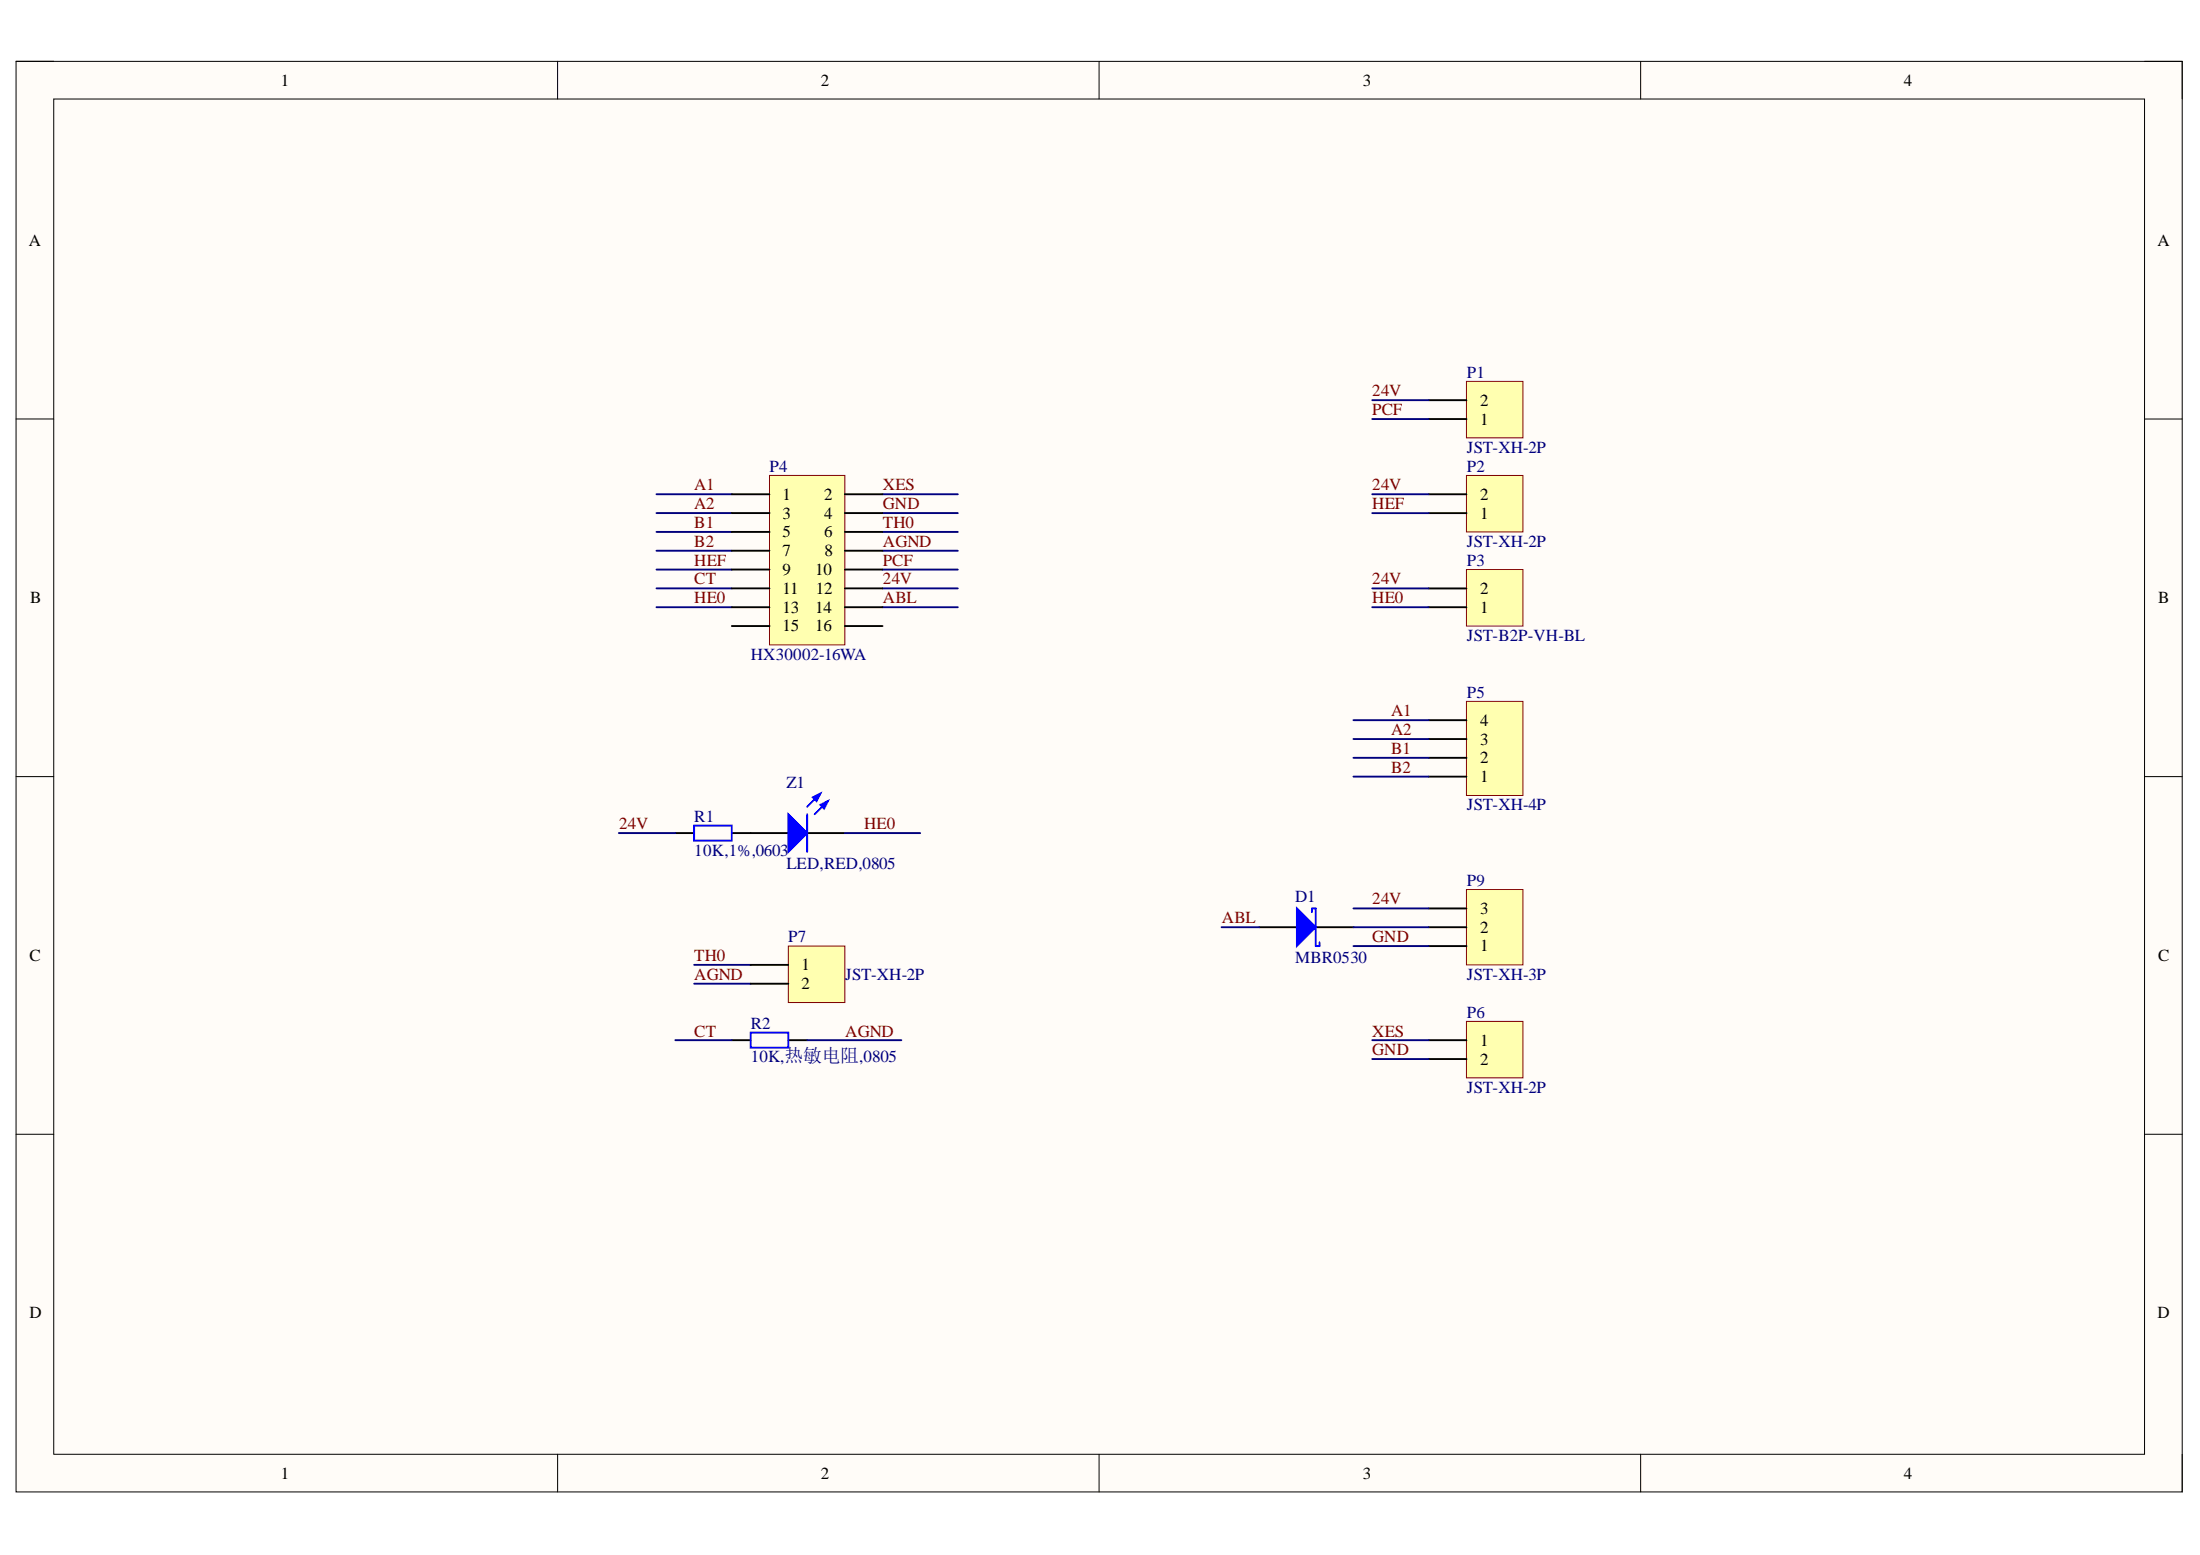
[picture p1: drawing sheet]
<svg xmlns="http://www.w3.org/2000/svg" width="297mm" height="210mm" viewBox="0 0 297 210" stroke-linecap="round" stroke-linejoin="round" font-family="sans-serif">
<path d="M2.2 8.3h292.4v193.1h-292.4z" fill-rule="evenodd" fill="#fffcf8"/>
<path d="M2.2 8.3h292.4v193.1h-292.4z" fill="none" stroke="#000" stroke-width=".14"/>
<path d="M7.3 13.4h282.3v182.9h-282.3z" fill-rule="evenodd" fill="#fffcf8"/>
<g fill="none" stroke="#000" stroke-width=".14">
<path d="M2.2 8.3h5.1M7.3 13.4h282.3v182.9h-282.3zM75.3 8.3v5.1M148.4 8.3v5.1M221.5 8.3v5.1M289.6 8.3h5v5.1M2.2 56.6h5.1M289.6 56.6h5M2.2 104.8h5.1M289.6 104.8h5M2.2 153.1h5.1M289.6 153.1h5"/>
<path d="M75.3 196.3v5.1M148.4 196.3v5.1M221.5 196.3v5.1M294.6 196.3v5.1"/>
</g>
<path d="M101.4 112.5h5M109 112.5h5.1" fill="none" stroke="#000" stroke-width=".25"/>
<path d="M106.4 109.9l2.6 2.6-2.6 2.5z" fill="#00f"/>
<path d="M106.4 109.9l2.6 2.6-2.6 2.5zM110.8 107.1l-1.8 1.8M111.8 108.1l-1.8 1.8" fill="none" stroke="#00f" stroke-width=".25"/>
<path d="M110.8 108.6l1-.5-.5 1.1z" fill="#00f"/>
<path d="M110.8 108.6l1-.5-.5 1.1z" fill="none" stroke="#00f" stroke-width=".25"/>
<path d="M109.7 107.6l1.1-.5-.5 1z" fill="#00f"/>
<path d="M93.7 111.4h5.1v2.1h-5.1zM109 109.9v5.1M109.7 107.6l1.1-.5-.5 1z" fill="none" stroke="#00f" stroke-width=".25"/>
<path d="M91.2 112.5h2.5M98.8 112.5h2.6M170 125.2h5.1M177.6 125.2h5.1" fill="none" stroke="#000" stroke-width=".25"/>
<path d="M83.5 112.5h7.7M114.1 112.5h10.1" fill="none" stroke="#000080" stroke-width=".25"/>
<path d="M175.1 122.6l2.5 2.6-2.5 2.5z" fill="#00f"/>
<path d="M175.1 122.6l2.5 2.6-2.5 2.5zM177.1 123.1v-.5h.5v5.1h.6v-.5" fill="none" stroke="#00f" stroke-width=".25"/>
<g fill="none" stroke="#000080" stroke-width=".25">
<path d="M88.6 66.7h10.2M88.6 69.3h10.2M88.6 71.8h10.2M88.6 74.3h10.2M88.6 76.9h10.2M88.6 79.4h10.2M119.2 66.7h10.1M119.2 69.3h10.1M119.2 71.8h10.1M119.2 74.3h10.1M119.2 76.9h10.1M119.2 79.4h10.1"/>
<path d="M88.6 82h10.2M119.2 82h10.1M164.9 125.2h5.1"/>
</g>
<path d="M103.9 64.2h10.2v22.8h-10.2z" fill-rule="evenodd" fill="#ffffb0"/>
<path d="M103.9 64.2h10.2v22.8h-10.2z" fill="none" stroke="#800000" stroke-width=".14"/>
<g fill="none" stroke="#000" stroke-width=".25">
<path d="M98.8 66.7h5.1M98.8 69.3h5.1M98.8 71.8h5.1M98.8 74.3h5.1M98.8 76.9h5.1M98.8 79.4h5.1M114.1 66.7h5.1M114.1 69.3h5.1M114.1 71.8h5.1M114.1 74.3h5.1M114.1 76.9h5.1M114.1 79.4h5.1"/>
<path d="M98.8 82h5.1M98.8 84.5h5.1M114.1 82h5.1M114.1 84.5h5.1"/>
</g>
<path d="M198 64.2h7.6v7.6h-7.6z" fill-rule="evenodd" fill="#ffffb0"/>
<path d="M198 64.2h7.6v7.6h-7.6z" fill="none" stroke="#800000" stroke-width=".14"/>
<path d="M192.9 69.3h5.1M192.9 66.7h5.1" fill="none" stroke="#000" stroke-width=".25"/>
<path d="M198 76.9h7.6v7.6h-7.6z" fill-rule="evenodd" fill="#ffffb0"/>
<path d="M198 76.9h7.6v7.6h-7.6z" fill="none" stroke="#800000" stroke-width=".14"/>
<path d="M192.9 79.4h5.1M192.9 82h5.1" fill="none" stroke="#000" stroke-width=".25"/>
<path d="M198 51.5h7.6v7.6h-7.6z" fill-rule="evenodd" fill="#ffffb0"/>
<path d="M198 51.5h7.6v7.6h-7.6z" fill="none" stroke="#800000" stroke-width=".14"/>
<path d="M192.9 56.6h5.1M192.9 54h5.1" fill="none" stroke="#000" stroke-width=".25"/>
<path d="M198 94.7h7.6v12.7h-7.6z" fill-rule="evenodd" fill="#ffffb0"/>
<path d="M198 94.7h7.6v12.7h-7.6z" fill="none" stroke="#800000" stroke-width=".14"/>
<path d="M192.9 99.8h5.1M192.9 97.2h5.1M192.9 104.8h5.1M192.9 102.3h5.1" fill="none" stroke="#000" stroke-width=".25"/>
<path d="M185.3 54h7.6M185.3 56.6h7.6M185.3 69.3h7.6M185.3 66.7h7.6M185.3 79.4h7.6M182.7 99.8h10.2M182.7 97.2h10.2M185.3 82h7.6M182.7 104.8h10.2M182.7 102.3h10.2M93.7 130.2h7.7M93.7 132.8h7.7" fill="none" stroke="#000080" stroke-width=".25"/>
<path d="M198 137.9h7.6v7.6h-7.6z" fill-rule="evenodd" fill="#ffffb0"/>
<path d="M198 137.9h7.6v7.6h-7.6z" fill="none" stroke="#800000" stroke-width=".14"/>
<path d="M192.9 140.4h5.1M192.9 143h5.1" fill="none" stroke="#000" stroke-width=".25"/>
<path d="M185.3 140.4h7.6M185.3 143h7.6" fill="none" stroke="#000080" stroke-width=".25"/>
<path d="M106.4 127.7h7.7v7.6h-7.7z" fill-rule="evenodd" fill="#ffffb0"/>
<path d="M106.4 127.7h7.7v7.6h-7.7z" fill="none" stroke="#800000" stroke-width=".14"/>
<path d="M101.4 130.2h5M101.4 132.8h5" fill="none" stroke="#000" stroke-width=".25"/>
<path d="M198 120.1h7.6v10.1h-7.6z" fill-rule="evenodd" fill="#ffffb0"/>
<path d="M198 120.1h7.6v10.1h-7.6z" fill="none" stroke="#800000" stroke-width=".14"/>
<path d="M192.9 127.7h5.1M192.9 125.2h5.1M192.9 122.6h5.1M98.8 140.4h2.6M106.4 140.4h2.6" fill="none" stroke="#000" stroke-width=".25"/>
<path d="M182.7 122.6h10.2M182.7 125.2h10.2M182.7 127.7h10.2M91.2 140.4h7.6M109 140.4h12.7" fill="none" stroke="#000080" stroke-width=".25"/>
<path d="M101.4 139.4h5v2h-5z" fill="none" stroke="#00f" stroke-width=".25"/>
<g font-size="2.3">
<text x="37.9" y="11.6">1</text>
<text x="110.8" y="11.6">2</text>
<text x="184" y="11.6">3</text>
<text x="257" y="11.6">4</text>
<text x="3.9" y="33.1">A</text>
<text x="291.3" y="33.1">A</text>
<text x="199.8" y="57.3">1</text>
<text x="199.8" y="54.8">2</text>
<text x="105.7" y="67.5">1</text>
<text x="105.7" y="70">3</text>
<text x="111.3" y="67.5">2</text>
<text x="111.3" y="70">4</text>
<text x="199.8" y="70">1</text>
<text x="199.8" y="67.5">2</text>
<text x="105.7" y="72.5">5</text>
<text x="105.7" y="75.1">7</text>
<text x="105.7" y="77.6">9</text>
<text x="110.1" y="77.6">10</text>
<text x="111.3" y="72.5">6</text>
<text x="111.3" y="75.1">8</text>
<text x="4.1" y="81.4">B</text>
<text x="105.7" y="80.1">11</text>
<text x="105.7" y="82.7">13</text>
<text x="110.1" y="82.7">14</text>
<text x="110.2" y="80.1">12</text>
<text x="199.8" y="82.7">1</text>
<text x="199.8" y="80.1">2</text>
<text x="291.4" y="81.4">B</text>
<text x="105.7" y="85.2">15</text>
<text x="110.1" y="85.2">16</text>
<text x="199.8" y="100.5">3</text>
<text x="199.8" y="98">4</text>
<text x="199.8" y="105.6">1</text>
<text x="199.8" y="103.1">2</text>
<text x="199.8" y="125.9">2</text>
<text x="199.8" y="123.3">3</text>
<text x="4" y="129.7">C</text>
<text x="108.2" y="131">1</text>
<text x="199.8" y="128.4">1</text>
<text x="291.4" y="129.7">C</text>
<text x="108.2" y="133.5">2</text>
<text x="199.8" y="141.2">1</text>
<text x="199.8" y="143.7">2</text>
<text x="4" y="178">D</text>
<text x="291.3" y="178">D</text>
<text x="37.9" y="199.6">1</text>
<text x="110.8" y="199.6">2</text>
<text x="184" y="199.6">3</text>
<text x="257" y="199.6">4</text>
</g>
<g font-size="2.3" fill="#800000">
<text x="185.3" y="53.5">24V</text>
<text x="185.3" y="56.1">PCF</text>
<text x="93.7" y="66.2">A1</text>
<text x="93.7" y="68.7">A2</text>
<text x="93.7" y="71.3">B1</text>
<text x="119.2" y="71.3">TH0</text>
<text x="119.2" y="66.2">XES</text>
<text x="119.2" y="68.7">GND</text>
<text x="185.3" y="66.2">24V</text>
<text x="185.3" y="68.7">HEF</text>
<text x="93.7" y="73.8">B2</text>
<text x="93.7" y="76.3">HEF</text>
<text x="119.2" y="73.8">AGND</text>
<text x="119.2" y="76.3">PCF</text>
<text x="93.7" y="81.4">HE0</text>
<text x="93.7" y="78.9">CT</text>
<text x="119.2" y="78.9">24V</text>
<text x="119.2" y="81.4">ABL</text>
<text x="185.3" y="78.9">24V</text>
<text x="185.3" y="81.4">HE0</text>
<text x="187.8" y="96.7">A1</text>
<text x="187.8" y="99.3">A2</text>
<text x="187.8" y="101.8">B1</text>
<text x="187.8" y="104.3">B2</text>
<text x="83.6" y="111.9">24V</text>
<text x="116.7" y="111.9">HE0</text>
<text x="165" y="124.6">ABL</text>
<text x="185.3" y="122.1">24V</text>
<text x="93.7" y="129.7">TH0</text>
<text x="185.3" y="127.1">GND</text>
<text x="93.7" y="132.2">AGND</text>
<text x="93.7" y="139.9">CT</text>
<text x="114.1" y="139.9">AGND</text>
<text x="185.3" y="139.9">XES</text>
<text x="185.3" y="142.4">GND</text>
</g>
<g font-size="2.3" fill="#000080">
<text x="198.1" y="51">P1</text>
<text x="103.9" y="63.7">P4</text>
<text x="198.1" y="63.7">P2</text>
<text x="198.1" y="61.1">JST-XH-2P</text>
<text x="198.1" y="73.8">JST-XH-2P</text>
<text x="198.1" y="76.3">P3</text>
<text x="101.4" y="89">HX30002-16WA</text>
<text x="198.1" y="86.5">JST-B2P-VH-BL</text>
<text x="198.1" y="94.2">P5</text>
<text x="106.2" y="106.4">Z1</text>
<text x="93.7" y="110.9">R1</text>
<text x="198.1" y="109.4">JST-XH-4P</text>
<text x="93.7" y="115.5">10K,1%,0603</text>
<text x="106.2" y="117.3">LED,RED,0805</text>
<text x="198.1" y="119.5">P9</text>
<text x="174.9" y="121.8">D1</text>
<text x="106.4" y="127.1">P7</text>
<text x="174.9" y="129.9">MBR0530</text>
<text x="114.1" y="132.2">JST-XH-2P</text>
<text x="198.1" y="137.4">P6</text>
<text x="198.1" y="132.2">JST-XH-3P</text>
<text x="101.4" y="138.9">R2</text>
<text x="101.4" y="143.4">10K,热敏电阻,0805</text>
<text x="198.1" y="147.5">JST-XH-2P</text>
</g>
</svg>
